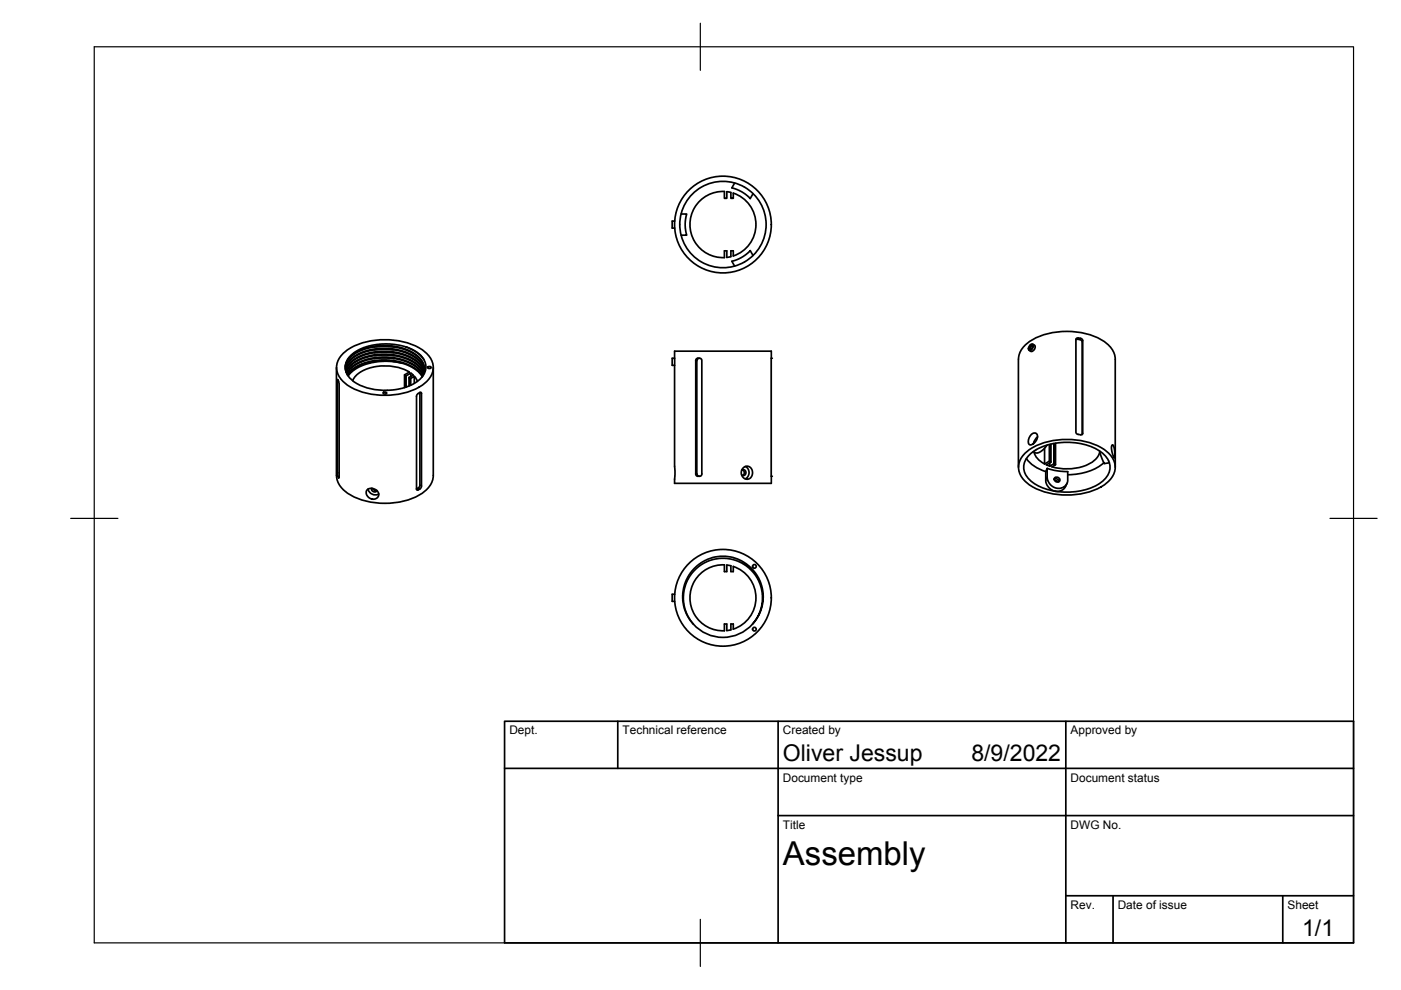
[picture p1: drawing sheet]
<svg xmlns="http://www.w3.org/2000/svg" width="297mm" height="210mm" viewBox="0 0 297 210" stroke-linecap="round" stroke-linejoin="round" font-family="sans-serif">
<!-- layer: Visible -->
<g fill="none" stroke="#000" stroke-width=".36">
<path d="M155.8 38.8l-.6 1 1.9 .8 2 1.5 .6-1M143 46.9h-.5v1.5h.5M144.4 45.4h1.2l-.3 1.9 .3 2.6h-1.2M155.5 40.9a7 7 0 0 1 4.8 6.7 7 7 0 0 1-4.8 6.7v-1.1h-.5v1.2l-.9 .2v-1.4h-.5v1.4M155.5 41v1.1h-.5v-1.3l-.9-.1v1.4h-.5v-1.5a7 7 0 0 0-7.3 7 7 7 0 0 0 7.3 7M159.7 54.2l-.6-1.1-2 1.6-1.9 .7 .6 1M71.3 77.9l.1 22.9a5.1 5.1 0 0 0 3 4.2 15.8 15.8 0 0 0 15.3-.6 4.8 4.8 0 0 0 2.2-3.6v-22.9M72.6 75.1a13.2 13.2 0 0 1 10.3-3 11 11 0 0 1 8.3 3.8 3.9 3.9 0 0 1-1.3 5.5 15.4 15.4 0 0 1-16.5 0 4 4 0 0 1-.8-6.3zM73.2 78a4.9 4.9 0 0 1 3.8-3.8l1.8-.5 1.4-.2h3.2l1.8 .4 1.5 .6 1.2 .6 1 .9a3.4 3.4 0 0 1 1.1 2.3M73.2 78.2l.3-.8 .5-.9 .9-.8 1.3-.8 2.5-.8 3.3-.2 3 .4 2.4 .9 1 .7 .8 .8 .5 .8 .3 1M73.2 78.3l.4-.9 .6-1 1.9-1.2 2.8-1 3.1-.2 3 .5 2.7 1.1 1.5 1.4 .5 .8 .3 .8M73.3 78.5l.3-.8 .7-.9 1.8-1.2 2.7-.9 3.2-.2 2.9 .4 2.7 1.1 1.4 1.1 .7 1 .2 .7"/>
<path d="M73.3 78.6l.3-.7 .5-.8 1-.8 1-.6 2.6-.8 3.3-.3 3.1 .5 2.1 .9 1.7 1.2 .7 1 .3 .7M73.4 78.9l.9-1.5 2-1.3 1-.4 2-.5 2.7-.1 2.3 .3 2.5 .8 1.2 .7 .9 .8 .9 1.5M73.4 78.9l.4-.7 .6-.7 1.9-1.2 2.9-.9 2.8-.1 2.6 .3 2.4 .9 1.8 1.2 .7 .8 .3 .7M73.5 79.2l.4-.7 .9-.9 1.8-1 2.3-.7 3.1-.2 2.7 .4 2.2 .7 1.8 1.3 1 1.4M73.5 79.2l1.2-1.3 2.1-1.2 2.5-.7 2.8-.1 2.8 .4 2.2 .8 1.5 1 1.1 1.4M73.6 79.5l1.4-1.4 1.7-1 2.2-.6 3.1-.2 2.4 .3 2.3 .8 1.7 1 1.2 1.4M73.7 79.6l1.4-1.5 1.9-.9 2.4-.6 2.7-.1 2.8 .4 2 .7 1.7 1.1 .9 1.2M79.3 73.6l1.7-.2 2.5 .2M79.3 74.2l1.7-.2 2.5 .2M79.3 74.8l1.6-.2 2.6 .2M79.3 75.4l1.7-.1 2.5 .1M79.3 76l1.6-.1 2.6 .1"/>
<path d="M79.3 76.6l1.6-.1 2.6 .1M85.3 77l-3.2-.4-3.4 .3-1.5 .5-1.5 .7-1.1 .7-.8 .9M86 73.5a5.8 5.8 0 0 1 3.8 2.7l.5 1.1v1.1l-.4 1-.7 .9-1.1 .8-1.1 .6-1.7 .6-1.7 .3a13.6 13.6 0 0 1-8.6-1.7 3.7 3.7 0 0 1-1.8-3.3M86.1 79.7l1-.6v.7M86.8 78.9l-1 .6M86.8 78.9a10.7 10.7 0 0 0-10.9 .3l-.9 1-.2 .5M87.1 79.1l.5 .4M87.6 79.5l-.9 .5M87.9 79.8l.6 1.1M89.9 76.3l-1.4-1.5-2.2-1.1-2.7-.7-2.6-.1-2.8 .5-2.6 1-1.6 1.4-.8 1.6v.2l.4-1.2 1.1-1.1 .9-.7 1.5-.7 1.5-.4 1.8-.2 3.3 .1 1.7 .4 1.4 .6 1.6 .9 .7 .7 .6 1 .3 1-.1 .8-.4 1.2M90.6 77.9l.5-.2 .3 .3-.5 .1zM143 76v-1.5h20.5v28h-20.5v-25"/>
<path d="M143 76h-.5v1.5h.5M143 76v1.5M147.7 76.1l.8-.1 .3 .4v24.2l-.4 .4h-.6l-.3-.4v-24.2zM147.7 76.5v24M148.2 76h-.2l-.2 .5M218.3 73.9l.1 .2M218.4 73.2l.4-.3a.76 .76 0 0 1 .2 .9 .76 .76 0 0 1-.9 .4v-.5zM218.4 73.4l-.2 .4 .1 .1 .2-.5M218.8 73.3l-.4 .1 .4-.2 .1 .2-.1 .5-.4 .2-.2-.3M218.9 73l.6 .4-.2 .7-.5 .4-.6-.2M228.2 71.8l.4-.1a.87 .87 0 0 1 .9 .4l.1 19.8-.5 .3-.6-.1-.4-.4zM228.5 71.9l.5 .1"/>
<path d="M228.5 71.9l-.4 .1M229 72l.5 .5-.1 19.6M71.6 80.6l-.1-.1 .1 20.5M71.6 80.5l.3 .8v20h-.1M81.2 83.3l.5-.2 .3 .3-.5 .2zM86.1 82.1v-2.4l-.3-.2v2.7M87.1 81.7v-1.5l-.4-.2v1.8M87.1 80.2l.7-.4v1.5M89 83.2v19.7l-.1 .4-.6 .4M89 83.2h.2l.2 .1v19.8l-.3 .5-.4 .3M89 83.2l-.6 .4-.1 .4v19.7M157.2 99.8a.57 .57 0 0 1 .8 0 .57 .57 0 0 1 0 .8 .57 .57 0 0 1-.8 .1"/>
<path d="M157.4 99.6l.4 .5v.4l-.4 .3M157.5 99.2l.4-.2 .6-.2 .8 .5 .2 .5v.8l-.2 .5-.4 .4-.7 .1-.8-.6-.2-1zM158 98.9a1.47 1.47 0 0 1 0 2.6M215.9 99.1v-22.9a5.1 5.1 0 0 1 3-4.2 15.8 15.8 0 0 1 15.4 .6 4.8 4.8 0 0 1 2.2 3.6v22.9M217.2 96.3a13.2 13.2 0 0 1 10.3-3.1 11 11 0 0 1 8.3 3.8 3.9 3.9 0 0 1-1.4 5.6 15.4 15.4 0 0 1-16.4 0 4 4 0 0 1-.8-6.3zM217.6 97.2l1.4 1.4 1.2 .8 1.5 .6M218.3 96.4a13 13 0 0 1 11.3-2.2 7.7 7.7 0 0 1 5.4 3.5 3.6 3.6 0 0 1-1.5 4.6 13.7 13.7 0 0 1-14.8-.2 3.6 3.6 0 0 1-.4-5.7zM218.7 92.1l.4-.3 .5 .1 .3 .2 .1 .7-.6 1-1 .5-.3-.3-.1-.6 .2-.6zM219.2 95.8a3.9 3.9 0 0 0 2.3 2.6M220 92.6l-.5 .5-.4 1M221.5 95.1v3.3M221.7 100l.1 2.3 .6 1.1 .6 .5 1 .3 .9-.2 .8-.5 .5-1"/>
<path d="M221.9 98.5l.7 .3M222 94.4l-.8 .9-1 .7h-.6l-.5-.2M222 99.3v2l.2 .7 .7 1 1.3 .5 1.2-.2 .7-.6 .3-.8v-1.9M222 99.3l-.3 .7M222 99.3l2.4 .6 2 .1M222.5 97.8l-1 .6M222.6 98.1v.7M222.8 94.2v3.8l-.3-.2v-3.6M222.8 98l-1 .6M223.4 98.3l-.8 .5M223.8 94v4.5l-.4-.2v-4.3M223.8 98.5l-.8 .5"/>
<path d="M233.1 95.6l1 2.6 1.1-.1M233.2 95.8a5.2 5.2 0 0 1-4.4 3.3l-1.7 .3h-1.6l-2.5-.4M234 98.1a11.4 11.4 0 0 1-7.6 2.6M235.8 94.4h.2l.2 .6 .1 2.1-.6-1.4-.1-.9zM71.6 101l.2 .3M77.8 103.9l.7-.4 1.1 .3 .6 .7v.8l-.6 .5-1.1-.1-.8-.7-.1-.7zM78 103.7a1.57 1.57 0 0 0 2.3 1M78.8 103.5a.64 .64 0 0 0 .4 .7 .64 .64 0 0 0 .7-.2M79 103.6l.3 .3h.5M88.3 103.7l.1 .2h.3M88.3 103.7h.1M147.8 100.5l.2 .4 .2 .1"/>
<path d="M151 118.3l-2.1 .9-1.6 1.3-1.2 1.3-1 2.3-.4 2.1 .3 2.4 .9 2.2 1.1 1.5M151 118.2a8.6 8.6 0 0 1 7.1 1.3l1.4 1.1 1.1 1.6 .6 1.2 .6 2.2v1.5l-.2 1.5-.7 1.8-1.1 1.6-.2 .3 1.4-2.3 .6-2.4-.1-2.3-.7-2.3-.7-1.1-.9-1-1.9-1.5-2.1-.8-2.4-.2-2.3 .4-2 1.1-1.9 1.7-1.1 2-.6 2.3 .2 2.6 .8 2.2 1.1 1.6M223.5 101.6h.7l.4 .5M223.6 101.8l.8 .4M223.6 101.3l.3-.1 .5 .1 .3 .3v.4l-.4 .2-.5-.1-.3-.4zM143 126h-.5v1.5h.5M155 133.5l-.9 .2v-1.4h-.5v1.4a7 7 0 0 1-7.3-7 7 7 0 0 1 7.3-6.9v1.4h.5v-1.4l.9 .2v1.2h.5v-1.1a7 7 0 0 1 4.8 6.6 7 7 0 0 1-4.8 6.7v-1.1h-.5v1.3M159.6 132.3a8.4 8.4 0 0 1-12.6 0"/>
<circle cx="153.3" cy="47.6" r="10.3"/>
<circle cx="153.3" cy="47.6" r="9.2"/>
<circle cx="153.3" cy="126.7" r="10.3"/>
<circle cx="159.9" cy="133.4" r=".39"/>
<circle cx="159.9" cy="120.1" r=".39"/>
</g>
<g fill="#000">
<circle cx="163.5" cy="76" r=".18"/>
<circle cx="163.5" cy="101" r=".18"/>
</g>
<!-- layer: Visible Narrow -->
<g fill="none" stroke="#000" stroke-width=".21">
<path d="M228.6 71.7l-.1 .2M229.1 71.7l-.1 .3M229.6 72.2l-.2 .3M71.7 80.7h-.2M89 83.2l.4 .2M229.6 91.9l-.2 .2M71.9 100.2l-.4 .1M71.9 101h-.3M71.9 101.3h-.1M88.3 103.7l.4 .2M88.7 103.5l.3 .2M89 102.9l.4 .2"/>
<path d="M222 101.2l-.3 .6"/>
</g>
<!-- layer: Border -->
<path d="M20 9.9h267v190h-267zM148.5 4.9v10M15 109.9h10M282 109.9h10M148.5 194.9v10" fill="none" stroke="#000" stroke-width=".25"/>
<!-- layer: TitleBlock -->
<path d="M107 152.9h180v47h-180zM131 152.9v10M165 152.9v47M226 152.9v47M107 162.9h180M165 172.9h122M226 189.9h61M236 189.9v10M272 189.9v10" fill="none" stroke="#000" stroke-width=".36"/>
<text font-size="7" x="166" y="183.4">Assembly</text>
<g font-size="4.9">
<text x="166" y="161.4">Oliver Jessup</text>
<text x="206" y="161.4">8/9/2022</text>
<text x="276.1" y="198.6">1/1</text>
</g>
<g font-size="2.5">
<text x="108" y="155.7">Dept.</text>
<text x="132" y="155.7">Technical reference</text>
<text x="166" y="155.7">Created by</text>
<text x="227" y="155.7">Approved by</text>
<text x="166" y="165.7">Document type</text>
<text x="227" y="165.7">Document status</text>
<text x="166" y="175.7">Title</text>
<text x="227" y="175.7">DWG No.</text>
<text x="227" y="192.7">Rev.</text>
<text x="237" y="192.7">Date of issue</text>
<text x="273" y="192.7">Sheet</text>
</g>
</svg>
